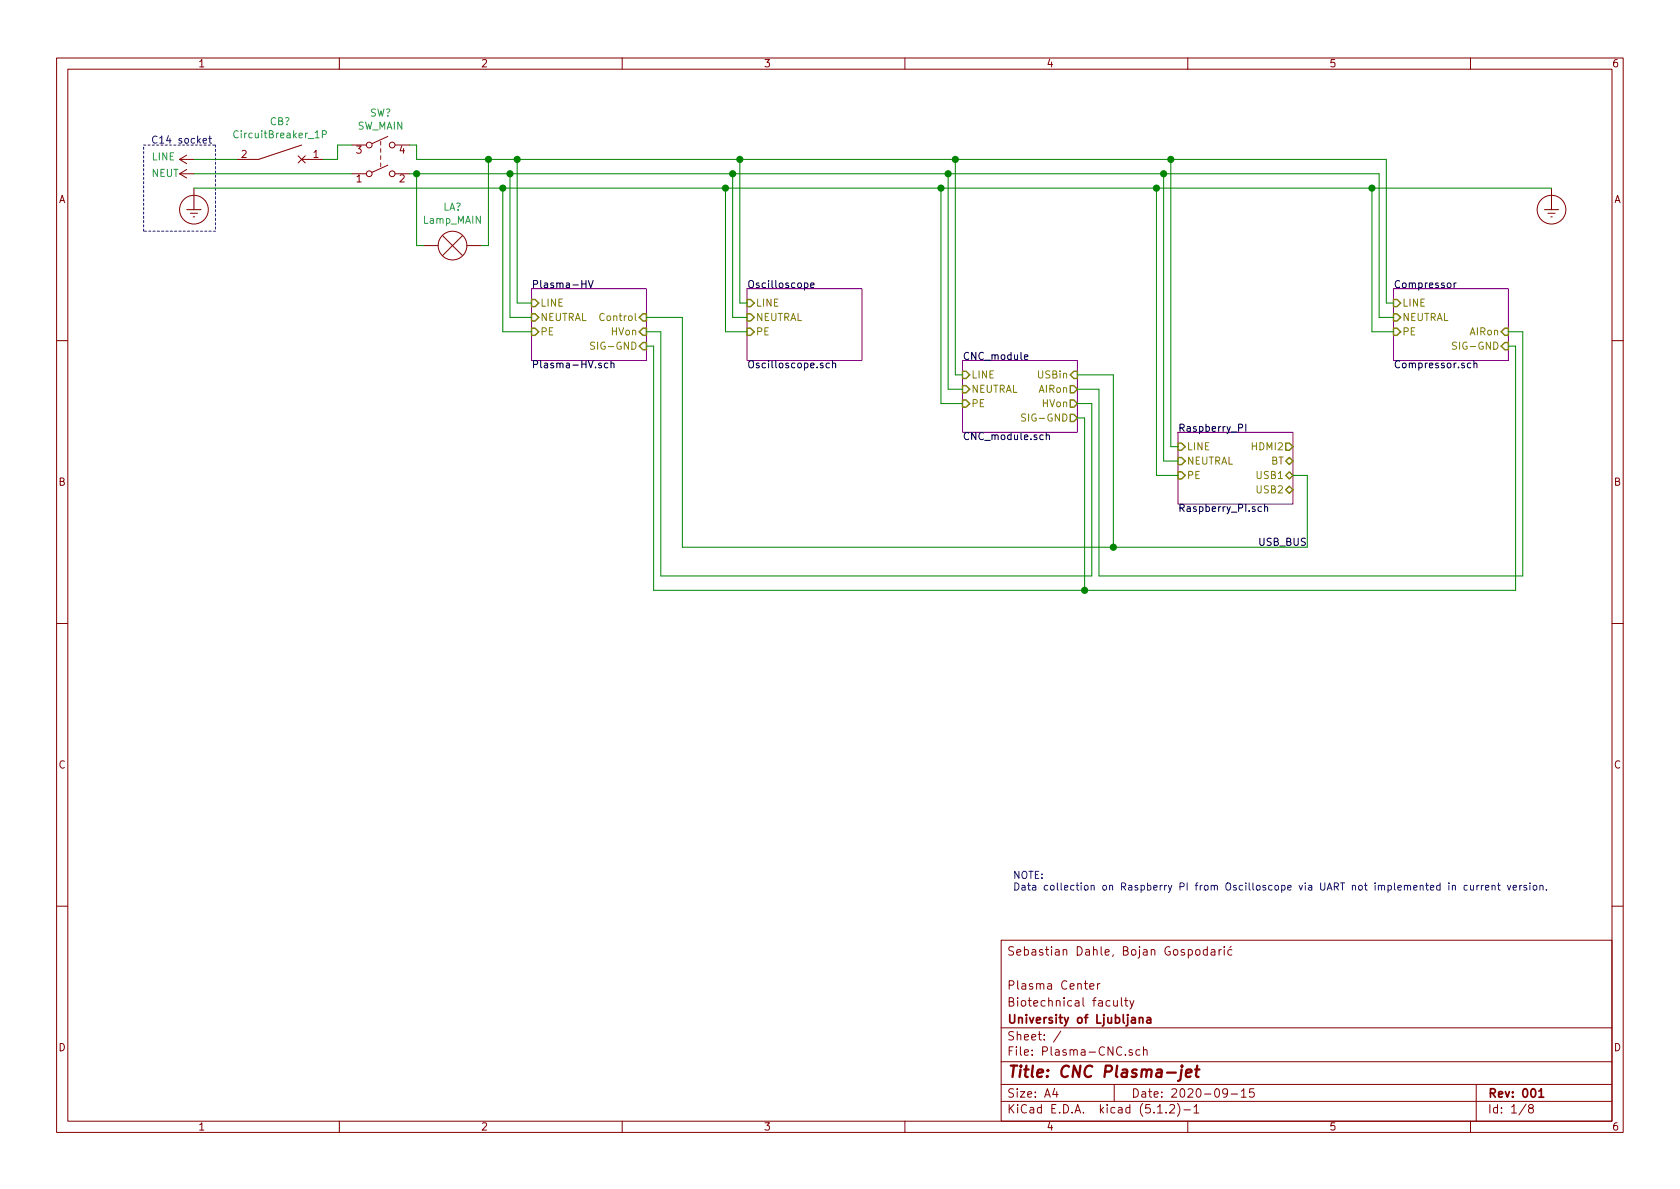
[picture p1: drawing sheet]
<svg xmlns="http://www.w3.org/2000/svg" width="297mm" height="210mm" viewBox="0 0 297 210" stroke-linecap="round" stroke-linejoin="round" font-family="sans-serif">
<g fill="none" stroke="#840000" stroke-width=".18">
<path d="M10 10.3h277v189.9h-277zM12 12.2h273v186.1h-273zM60 10.3v1.9M110 10.3v1.9M160 10.3v1.9M210 10.3v1.9M260 10.3v1.9M31.7 28.2l1.3 .8M31.7 28.2h2.6M31.7 30.7l1.3 .8M31.7 30.7h2.6M33 27.4l-1.3 .8"/>
<path d="M33 30l-1.3 .7M33 37.1h2.6M33.7 37.7h1.2M34.2 38.3h.2M34.3 33.3v3.8M52.7 27.6l1.3 1.2M53.3 25.6l-7.6 2.6h-3.8M53.3 28.2h3.8M54 27.6l-1.3 1.2M62.2 30.7h2.6M62.2 25.6h2.6M67.3 25v.6"/>
<path d="M67.3 26.3v.6M67.3 27.6v.6M67.3 28.8v.7M68.6 29.2l-2.8 1.3M68.6 24.1l-2.8 1.3M69.8 30.7h2.6M69.8 25.6h2.6M273 37.1h2.6M273.7 37.7h1.3M274.2 38.3h.2M274.3 33.3v3.8M74.9 43.4h2.6"/>
<path d="M78.2 41.7l3.6 3.5M81.8 41.7l-3.6 3.5M82.5 43.4h2.6M10 60.2h2M285 60.2h2M10 110.3h2M285 110.3h2M10 160.2h2M177 166.3h108v32h-108zM192.7 174.4l.7-.1-.1-.3-.4-.1-.2 .2 .1 .7h.5M194.1 173.9v1M194.5 173.9l-.3 .1-.1 .2"/>
<path d="M196.9 176.9v.8a.39 .39 0 0 0 .7 .1M197.6 176.9v1M198.3 176.4v1.3l.2 .2M198.8 176.9h.6M199.1 176.4v1.3l.3 .2M199.8 176.9l.3 1M200.5 176.9l-.5 1.4-.2 .1M210.1 168l.4-.1 .3 .3-.1 .6-.2 .1-.4-.1M211.5 168l.2-.1 .4 .1v.8l-.2 .1-.4-.1zM213.5 168l-.5-.1-.2 .3v.6l.2 .1 .5-.1M213.5 167.4v1.5M214.2 168h.6v.9"/>
<path d="M214.8 168.3h-.5l-.2 .2 .2 .4 .5-.1M215.5 167.9v1M216 167.9l-.4 .1-.1 .2M216.5 167.4v.2M216.5 167.9v1M217.7 167.3l-.3 .3M217.8 168l-.4-.1-.3 .3 .1 .6 .2 .1 .4-.1M285 160.2h2M60 198.3v1.9M110 198.3v1.9M160 198.3v1.9M177 194.8h108"/>
<path d="M177 191.8h108M177 187.8h108M177 181.8h108M186.5 192.5l-.4 1h1M186.8 193v1M187.6 182.3l-1.3 2M197 191.8v3M200.2 185.7l-.4-.1-.2 .2 .1 .2 .5 .2v.3h-.6M201.5 185.7l-.4-.1-.3 .3 .2 .6h.5M202.2 185.7l.2-.1 .4 .1v.9M202.2 185.1v1.5M204.7 196.8h.8"/>
<path d="M206.2 196.7v.1M206.8 195.5l.2-.2h.4l.2 .2 .1 .3-.1 .2-.8 .8h.9M208.2 195.1a1.71 1.71 0 0 1 0 2.3M209.3 196.3h1.2M210 198.3v1.9M211.1 195.8l.4-.5v1.5M211.1 196.8h.9M217 193.2l-.1 .2a.48 .48 0 0 1-.6-.1v-.6a.48 .48 0 0 1 .6-.1l.1 .1a1.19 1.19 0 0 1-.2 1.2l-.5 .1M217.7 193.5h1.1M219.5 193l.4-.5v1.5M219.5 194h.8M221.7 192.5h-.7l-.1 .7 .2-.1 .5 .1 .2 .2-.1 .5-.2 .1-.6-.1"/>
<path d="M260 198.3v1.9M261 191.8v6.5M269.8 195.2l-1.2 2M270.6 196l-.3-.2v-.2l.3-.3h.2l.3 .3-.1 .2-.6 .2a.48 .48 0 0 0-.1 .7l.3 .1 .4-.1a.48 .48 0 0 0-.2-.7"/>
<circle cx="34.3" cy="37.1" r="2.54"/>
<circle cx="65.3" cy="30.7" r=".51"/>
<circle cx="65.3" cy="25.6" r=".51"/>
<circle cx="69.3" cy="25.6" r=".51"/>
<circle cx="69.3" cy="30.7" r=".51"/>
<circle cx="274.3" cy="37.1" r="2.54"/>
<circle cx="80" cy="43.4" r="2.54"/>
</g>
<path d="M201.4 179.9v1M201.4 180.1l.3-.2 .3 .1 .1 .9M202.8 180h.6l.1 .9M203.5 180.3l-.6 .1a.29 .29 0 0 0-.2 .2 .29 .29 0 0 0 .2 .3l.6-.1M272.1 193l.4-.5v1.5M272.1 194h.8" fill="none" stroke="#840000" stroke-width=".3"/>
<path d="M206.3 189.7h1.6M208.9 189.1l-.2 1.7-.1 .2-.3 .1M209 188.4v.2l.1-.1-.1-.1v.2M209.7 189.8l1-.2-.1-.4-.5-.1-.4 .3v.9l.2 .1 .6-.1M211.3 189.1h.8M211.7 188.4l-.2 1.8v.1l.4 .1" fill="none" stroke="#840000" stroke-width=".41"/>
<path d="M25.4 25.6h12.7M38.1 25.6v15.3M25.4 40.9v-15.3M38.1 40.9h-12.7" fill="none" stroke="#0000c2" stroke-width=".18" stroke-dasharray=".4 .4"/>
<g fill="none" stroke="#0000c2" stroke-width=".18">
<path d="M35.9 24.9l.6-.1v-.3h-.4l-.2 .2 .1 .6h.5M36.9 24.5h.5M37.1 24v1.1l.3 .2M256.2 156.1v.2M256.2 156.6v.8M256.8 156.7l.2-.1h.3v.8M256.8 156.6v.8M259.4 156.6h-.3l-.2 .2 .1 .5h.4M260 156.6v.7l.3 .1 .2-.1M260.5 156.6v.8M261.1 156.6v.8M261.5 156.6l-.4 .2"/>
<path d="M261.9 156.6v.8M262.3 156.6l-.4 .2M262.7 157l.5-.1v-.3h-.4l-.1 .1v.6h.5M263.8 156.7l.2-.1h.3v.8M263.8 156.6v.8M264.8 156.6h.5M264.9 156.1v1.1l.4 .2M266.5 156.6l.3 .8 .3-.8M267.5 157l.6-.1v-.3h-.4l-.2 .1 .1 .6h.5M268.7 156.6v.8M269.1 156.6h-.3l-.1 .2M269.9 156.6h-.3l-.2 .1 .1 .2 .4 .1v.3h-.5"/>
<path d="M270.5 156.1v.2M270.5 156.6v.8M271.2 156.6h.3l.2 .2-.1 .5-.3 .1-.2-.1zM272.3 156.7l.1-.1h.3l.1 .8M272.3 156.6v.8M273.4 157.3v.1"/>
</g>
<path d="M94 51h20.3v12.7h-20.3zM132.1 51h20.3v12.7h-20.3zM246.4 51h20.3v12.7h-20.3zM170.2 63.7h20.3v12.7h-20.3zM208.3 76.4h20.3v12.7h-20.3z" fill="none" stroke="#840084" stroke-width=".18"/>
<g fill="none" stroke="#000" stroke-width=".18">
<path d="M102.9 50.2h.7M103.6 49.6v1.3M104 49.6l.4 1.3 .5-1.3M142.2 50.1l.4-.1 .2 .3-.1 .5h-.5M143.3 50.4l.6-.1v-.2l-.4-.1-.2 .2 .1 .6h.5M257.1 50v.9M257.5 50l-.3 .1-.1 .2M107.5 64.3l-.4-.1-.2 .2 .1 .6h.5M108 64.3l.2-.1 .3 .1 .1 .7M108 63.8v1.2M146.7 64.3l-.4-.1-.3 .2 .2 .6h.5M147.2 64.3l.2-.1 .3 .1 .1 .7"/>
<path d="M147.2 63.8v1.2M181.1 63.1l.6-.1v-.2l-.4-.1-.2 .2 .1 .6h.5M185 77l.2-.1 .3 .1v.7M185 76.5v1.2M219 75.7l.7-.1v-.5l-.2-.1h-.5v1.3M220.3 75v1.3M260 64.3l-.3-.1-.3 .2 .2 .6h.4M260.6 64.3l.2-.1 .3 .1v.7M260.6 63.8v1.2M223 89.7l-.3-.1-.3 .2 .2 .6h.4M223.6 89.7l.2-.1 .3 .1v.7M223.6 89.2v1.2"/>
</g>
<g fill="none" stroke="#848400" stroke-width=".25">
<path d="M94 53h.6l.6 .6-.6 .6h-.6zM94 55.5h.6l.6 .6-.6 .7h-.6zM94 58h.6l.6 .7-.6 .6h-.6zM113.7 58h.6v1.3h-.6l-.7-.6zM113.7 55.5h.6v1.3h-.6l-.7-.7zM132.1 53h.6l.6 .6-.6 .6h-.6zM132.1 55.5h.6l.6 .6-.6 .7h-.6zM132.1 58h.6l.6 .7-.6 .6h-.6zM246.4 53h.6l.6 .6-.6 .6h-.6zM246.4 55.5h.6l.6 .6-.6 .7h-.6zM246.4 58h.6l.6 .7-.6 .6h-.6zM266.1 58h.6v1.3h-.6l-.7-.6z"/>
<path d="M113.7 60.6h.6v1.2h-.6l-.7-.6zM170.2 65.7h.6l.6 .6-.6 .6h-.6zM170.2 68.2h.6l.6 .6-.6 .7h-.6zM170.2 70.7h.6l.6 .7-.6 .6h-.6zM189.2 70.7h.7l.6 .7-.6 .6h-.7zM189.2 68.2h.7l.6 .6-.6 .7h-.7zM189.2 66.3l.7-.6h.6v1.2h-.6zM189.2 73.3h.7l.6 .6-.6 .6h-.7zM208.3 78.4h.6l.6 .6-.6 .6h-.6zM227.3 78.4h.7l.6 .6-.6 .6h-.7zM266.1 60.6h.6v1.2h-.6l-.7-.6zM208.3 80.9h.6l.6 .6-.6 .7h-.6z"/>
<path d="M208.3 83.4h.6l.6 .7-.6 .6h-.6zM227.3 84.1l.7-.7 .6 .7-.6 .6zM227.3 86.6l.7-.6 .6 .6-.6 .6zM227.3 81.5l.7-.6 .6 .6-.6 .7z"/>
</g>
<path d="M105.1 60.6l-.5-.1-.2 .3 .1 .3 .6 .2v.3l-.2 .2-.5-.1M181.3 73.3l-.5-.1-.2 .3 .1 .3 .6 .2v.3l-.2 .2-.5-.1M257.5 60.6l-.5-.1-.2 .3 .1 .3 .6 .2v.3l-.2 .2-.5-.1" fill="none" stroke="#848400" stroke-width=".18"/>
<g fill="none" stroke="#008400" stroke-width=".18">
<path d="M34.3 33.3h240M34.3 28.2h7.6M34.3 30.7h27.9M62.2 25.6h-2.5v2.6h-2.6M72.4 25.6h1.3v2.6h171.4v25.4h1.3M72.4 30.7h171.4v25.4h2.6M73.7 30.7v12.7h1.2M86.4 28.2v15.2h-1.3M88.9 33.3v25.4h5.1M90.2 30.7v25.4h3.8M91.4 28.2v25.4h2.6M128.3 33.3v25.4h3.8"/>
<path d="M129.5 30.7v25.4h2.6M130.8 28.2v25.4h1.3M166.4 33.3v38.1h3.8M167.6 30.7v38.1h2.6M168.9 28.2v38.1h1.3M204.5 33.3v50.8h3.8M205.7 30.7v50.8h2.6M207 28.2v50.8h1.3M242.6 33.3v25.4h3.8M114.3 56.1h6.3v40.7h110.5v-12.7h-2.5M114.3 58.7h2.5v43.1h76.2v-30.4h-2.5M266.7 58.7h2.5v43.1h-74.9v-33h-3.8"/>
<path d="M114.3 61.2h1.3v43.2h152.4v-43.2h-1.3M190.5 66.3h6.3v30.5M190.5 73.9h1.3v30.5"/>
</g>
<g fill="#008400" stroke="#008400" stroke-width=".25">
<circle cx="242.6" cy="33.3" r=".51"/>
<circle cx="207" cy="28.2" r=".51"/>
<circle cx="205.7" cy="30.7" r=".51"/>
<circle cx="204.5" cy="33.3" r=".51"/>
<circle cx="168.9" cy="28.2" r=".51"/>
<circle cx="167.6" cy="30.7" r=".51"/>
<circle cx="166.4" cy="33.3" r=".51"/>
<circle cx="130.8" cy="28.2" r=".51"/>
<circle cx="129.5" cy="30.7" r=".51"/>
<circle cx="128.3" cy="33.3" r=".51"/>
<circle cx="191.8" cy="104.4" r=".51"/>
<circle cx="73.7" cy="30.7" r=".51"/>
<circle cx="91.4" cy="28.2" r=".51"/>
<circle cx="90.2" cy="30.7" r=".51"/>
<circle cx="88.9" cy="33.3" r=".51"/>
<circle cx="86.4" cy="28.2" r=".51"/>
<circle cx="196.9" cy="96.8" r=".51"/>
</g>
<path d="M57 23.8l.7-.1v-.5l-.2-.1h-.5v1.3" fill="none" stroke="#008484" stroke-width=".18"/>
<text font-size="2.8" fill="#840000" x="178" y="190.5">Title: CNC Plasma-jet</text>
<g font-size="2.1" fill="#840000">
<text x="178" y="169">Sebastian Dahle, Bojan Gospodari</text>
<text x="178" y="178">Biotechnical faculty</text>
<text x="178" y="175">Plasma Center</text>
<text x="178" y="184">Sheet: /</text>
<text x="178" y="181">University of Ljubljana</text>
<text x="178" y="186.7">File: Plasma-CNC.sch</text>
<text x="178" y="196.9">KiCad E.D.A. kicad (5.1.2)-1</text>
<text x="178" y="194.1">Size: A4</text>
<text x="200" y="194.1">Date: 2020-09-15</text>
<text x="263" y="194.1">Rev: 001</text>
<text x="263" y="196.9">Id: 1/8</text>
</g>
<g font-size="1.8" fill="#840000">
<text x="35" y="11.9">1</text>
<text x="85" y="11.9">2</text>
<text x="135" y="11.9">3</text>
<text x="185" y="11.9">4</text>
<text x="235" y="11.9">5</text>
<text x="285" y="11.9">6</text>
<text x="42.7" y="27.9">2</text>
<text x="55.4" y="27.9">1</text>
<text x="63" y="27.2">3</text>
<text x="70.6" y="27.2">4</text>
<text x="10.4" y="35.9">A</text>
<text x="63" y="32.3">1</text>
<text x="70.6" y="32.3">2</text>
<text x="285.4" y="35.9">A</text>
<text x="10.4" y="85.9">B</text>
<text x="285.4" y="85.9">B</text>
<text x="10.4" y="135.9">C</text>
<text x="285.4" y="135.9">C</text>
<text x="10.4" y="185.9">D</text>
<text x="285.4" y="185.9">D</text>
<text x="35" y="199.9">1</text>
<text x="85" y="199.9">2</text>
<text x="135" y="199.9">3</text>
<text x="185" y="199.9">4</text>
<text x="235" y="199.9">5</text>
<text x="285" y="199.9">6</text>
</g>
<g font-size="1.8" fill="#008484">
<text x="47.7" y="22.1">CB?</text>
<text x="63.1" y="22.9">SW_MAIN</text>
<text x="65.4" y="20.6">SW?</text>
<text x="26.9" y="28.4">LINE</text>
<text x="41.9" y="24.5">CircuitBreaker_1P</text>
<text x="26.8" y="31.3">NEUT</text>
<text x="74.9" y="39.6">Lamp_MAIN</text>
<text x="78.3" y="37.3">LA?</text>
</g>
<g font-size="1.8" fill="#0000c2">
<text x="26.7" y="25.4">C14 socket</text>
<text x="179.1" y="155.4">NOTE:</text>
<text x="179.1" y="157.5">Data collection on Raspberry PI from Oscilloscope via UART not implemented in current version.</text>
</g>
<g font-size="1.8">
<text x="94" y="50.9">Plasma-HV</text>
<text x="132.1" y="50.9">Oscilloscope</text>
<text x="246.4" y="50.9">Compressor</text>
<text x="94" y="65.1">Plasma-HV.sch</text>
<text x="132.1" y="65.1">Oscilloscope.sch</text>
<text x="170.2" y="63.6">CNC_module</text>
<text x="246.4" y="65.1">Compressor.sch</text>
<text x="170.2" y="77.8">CNC_module.sch</text>
<text x="208.3" y="76.3">Raspberry_PI</text>
<text x="208.3" y="90.5">Raspberry_PI.sch</text>
<text x="222.7" y="96.5">USB_BUS</text>
</g>
<g font-size="1.8" fill="#848400">
<text x="95.5" y="54.2">LINE</text>
<text x="95.5" y="56.8">NEUTRAL</text>
<text x="95.5" y="59.3">PE</text>
<text x="106.5" y="56.8">Control</text>
<text x="108.2" y="59.3">HVon</text>
<text x="133.6" y="54.2">LINE</text>
<text x="133.6" y="56.8">NEUTRAL</text>
<text x="133.6" y="59.3">PE</text>
<text x="247.9" y="54.2">LINE</text>
<text x="247.9" y="56.8">NEUTRAL</text>
<text x="247.9" y="59.3">PE</text>
<text x="260" y="59.3">AIRon</text>
<text x="105.2" y="61.8">SIG-GND</text>
<text x="257.6" y="61.8">SIG-GND</text>
<text x="171.7" y="66.9">LINE</text>
<text x="171.7" y="69.5">NEUTRAL</text>
<text x="183.7" y="66.9">USBin</text>
<text x="183.8" y="69.5">AIRon</text>
<text x="171.7" y="72">PE</text>
<text x="181.4" y="74.5">SIG-GND</text>
<text x="184.4" y="72">HVon</text>
<text x="209.8" y="79.6">LINE</text>
<text x="209.8" y="82.2">NEUTRAL</text>
<text x="221.6" y="79.6">HDMI2</text>
<text x="224.7" y="82.2">BT</text>
<text x="209.8" y="84.7">PE</text>
<text x="222.4" y="84.7">USB1</text>
<text x="222.4" y="87.2">USB2</text>
</g>
</svg>
